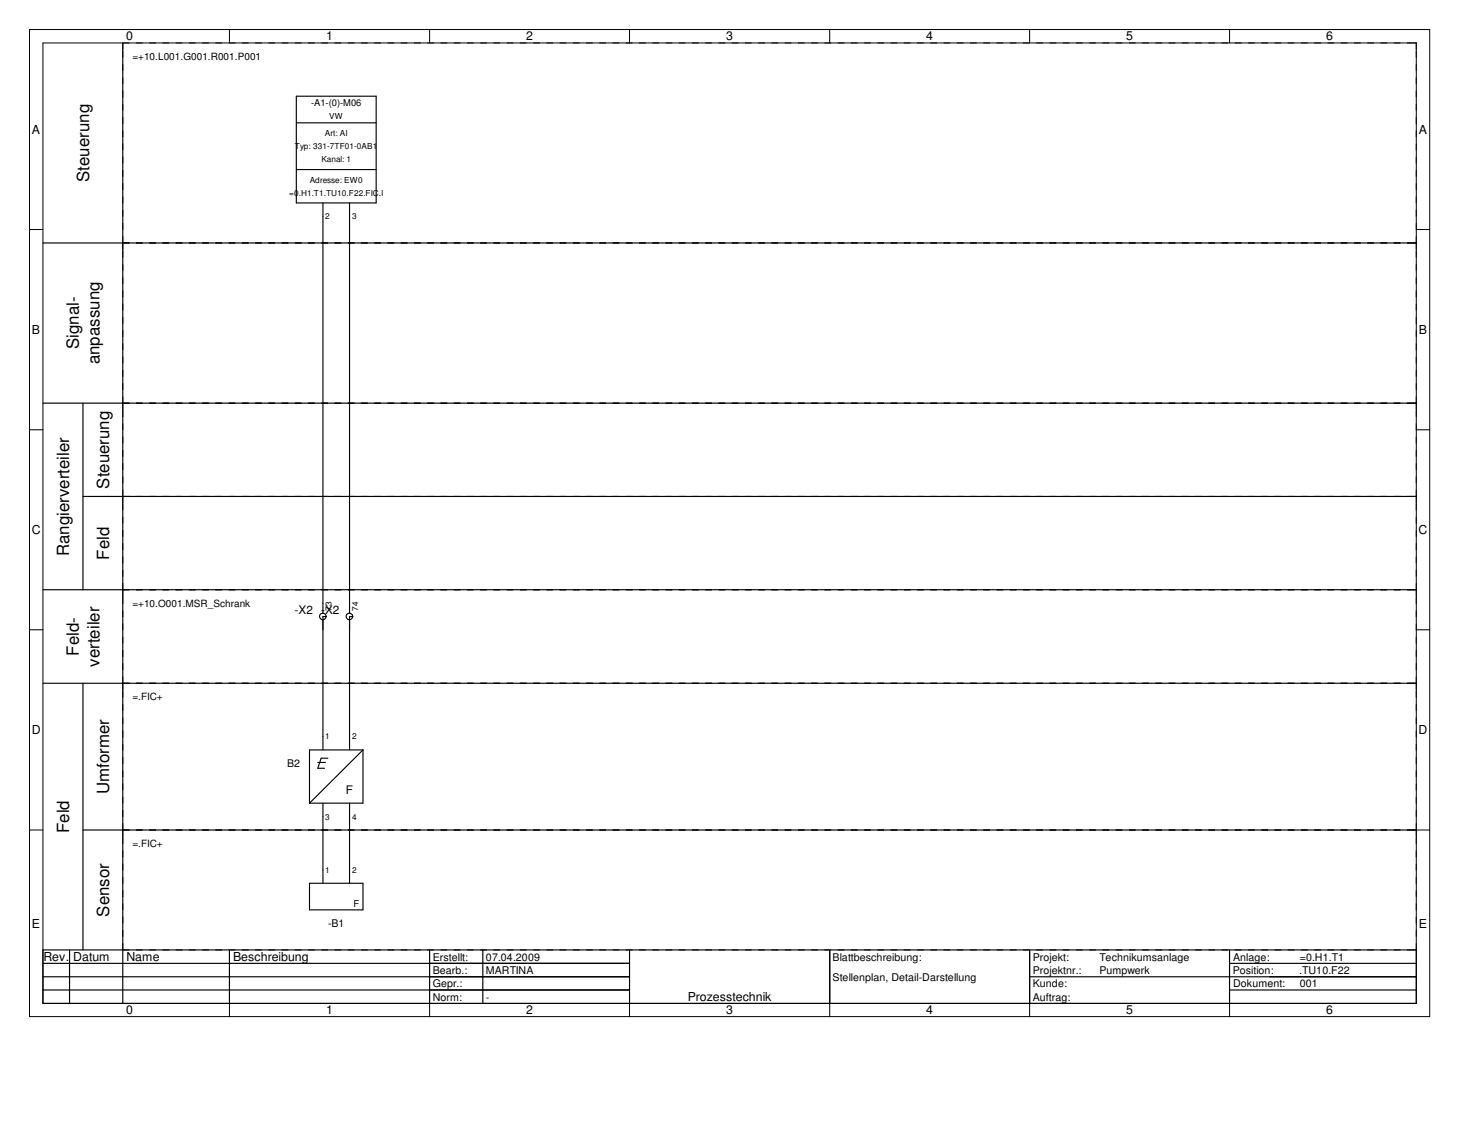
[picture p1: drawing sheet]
<svg xmlns="http://www.w3.org/2000/svg" width="279mm" height="216mm" viewBox="0 0 279 216" stroke-linecap="round" stroke-linejoin="round" font-family="sans-serif">
<g fill="none" stroke="#000" stroke-width=".19">
<path d="M5.6 5.6h265v186.8h-265zM8.1 8.1h260v181.8h-260zM23.2 8.1v1.3M43.4 5.6v2.5M81.3 5.6v2.5M119.2 5.6v2.5M157.1 5.6v2.5M194.9 5.6v2.5M232.7 5.6v2.5M5.6 43.4h2.5M23.2 46v1.2M266.8 46h1.3"/>
<path d="M268.1 43.4h2.5M23.2 76.3v1.2M266.8 76.3h1.3M5.6 81.3h2.5M23.2 93.9v1.3M266.8 93.9h1.3M268.1 81.3h2.5M5.6 119.2h2.5M23.2 111.6v1.3M266.8 111.6h1.3M268.1 119.2h2.5M23.2 129.3v1.3"/>
<path d="M266.8 129.3h1.3M5.6 157.1h2.5M23.2 157.1v1.2M266.8 157.1h3.8M266.8 179.7h1.3M43.4 189.9v2.5M81.3 189.9v2.5M119.2 189.9v2.5M157.1 189.9v2.5M194.9 189.9v2.5M232.7 189.9v2.5"/>
</g>
<g fill="none" stroke="#000" stroke-width=".22">
<path d="M23.2 8.1v181.8M8.1 46h260M8.1 76.3h260M15.7 76.3v35.3M15.7 93.9h252.4M8.1 111.6h260M8.1 129.3h260M15.7 129.3v50.4M15.7 157.1h252.4M8.1 179.7h260v10.2h-260zM13.2 179.7v10.2M43.4 179.7v10.2"/>
<path d="M81.3 179.7v10.2M91.4 179.7v10.2M119.2 179.7v10.2M157.1 179.7v10.2M194.9 179.7v10.2M232.7 179.7v10.2M8.1 184.8h111.1M8.1 182.3h111.1M8.1 187.3h111.1M194.9 184.8h73.2M232.7 182.3h35.4M232.7 187.3h35.4"/>
</g>
<g fill="none" stroke="#000" stroke-width=".19" stroke-dasharray="1.3 1.3" stroke-linecap="butt">
<path d="M23.2 8.1h243.6M23.2 46h243.6M23.2 46v-36.6M268.1 46v-36.6M23.2 76.3h243.6M23.2 76.3v-29.1M268.1 76.3v-29.1M23.2 93.9h243.6M23.2 93.9v-16.4M268.1 93.9v-16.4M23.2 111.6h243.6M23.2 111.6v-16.4"/>
<path d="M268.1 111.6v-16.4M23.2 129.3h243.6M23.2 129.3v-16.4M268.1 129.3v-16.4M23.2 157.1h243.6M23.2 157.1v-26.5M268.1 157.1v-26.5M23.2 179.7h243.6M23.2 179.7v-21.4M268.1 179.7v-21.4"/>
</g>
<g fill="none" stroke="#000" stroke-width=".21">
<path d="M56.1 18.2h15.1v20.2h-15.1zM56.1 23.2h15.1M56.1 32.1h15.1M61.1 38.4v77.6M66.2 38.4v77.6M61.8 116.7h-.7v25.2M66.8 116.7h-.6v25.2M60.2 144.3h1.4M61.1 152v15.1M62.1 143.5h-1.3l-.6 1.9h1.2M66.2 152v15.1M68.7 141.9h-10.1v10.1"/>
<path d="M68.7 141.9v10.1h-10.1M68.7 141.9l-10.1 10.1M58.6 167.1h10.1v5.1h-10.1z"/>
<circle cx="61.1" cy="116.6" r=".62"/>
<circle cx="66.1" cy="116.6" r=".62"/>
</g>
<g font-size="3.2">
<text x="16.9" y="34.4" transform="rotate(-90 16.9 34.4)">Steuerung</text>
<text x="14.9" y="66.1" transform="rotate(-90 14.9 66.1)">Signal-</text>
<text x="18.8" y="69" transform="rotate(-90 18.8 69)">anpassung</text>
<text x="20.7" y="92.5" transform="rotate(-90 20.7 92.5)">Steuerung</text>
<text x="13.1" y="105.2" transform="rotate(-90 13.1 105.2)">Rangierverteiler</text>
<text x="20.7" y="105.9" transform="rotate(-90 20.7 105.9)">Feld</text>
<text x="14.9" y="124.1" transform="rotate(-90 14.9 124.1)">Feld-</text>
<text x="18.8" y="126.2" transform="rotate(-90 18.8 126.2)">verteiler</text>
<text x="20.7" y="150.2" transform="rotate(-90 20.7 150.2)">Umformer</text>
<text x="13.1" y="157.6" transform="rotate(-90 13.1 157.6)">Feld</text>
<text x="20.7" y="173.4" transform="rotate(-90 20.7 173.4)">Sensor</text>
</g>
<g font-size="2.3">
<text x="23.9" y="7.7">0</text>
<text x="61.7" y="7.7">1</text>
<text x="99.6" y="7.7">2</text>
<text x="137.5" y="7.7">3</text>
<text x="175.3" y="7.7">4</text>
<text x="213.2" y="7.7">5</text>
<text x="251" y="7.7">6</text>
<text x="6.1" y="25.4">A</text>
<text x="268.6" y="25.4">A</text>
<text x="6.1" y="63.2">B</text>
<text x="268.6" y="63.2">B</text>
<text x="6" y="101.1">C</text>
<text x="268.5" y="101.1">C</text>
<text x="6" y="138.9">D</text>
<text x="268.5" y="138.9">D</text>
<text x="6.1" y="175.6">E</text>
<text x="268.6" y="175.6">E</text>
<text x="8.2" y="181.9">Rev. Datum</text>
<text x="23.9" y="181.9">Name</text>
<text x="44.1" y="181.9">Beschreibung</text>
<text x="23.9" y="191.9">0</text>
<text x="61.7" y="191.9">1</text>
<text x="99.6" y="191.9">2</text>
<text x="130.2" y="189.4">Prozesstechnik</text>
<text x="137.5" y="191.9">3</text>
<text x="175.3" y="191.9">4</text>
<text x="213.2" y="191.9">5</text>
<text x="251" y="191.9">6</text>
</g>
<g font-size="2.2">
<text x="55.8" y="116.2">-X2 -X2</text>
<text x="65.5" y="150.2">F</text>
</g>
<g font-size="2">
<text x="54.4" y="145.1">B2</text>
<text x="62.1" y="175.4">-B1</text>
<text x="81.9" y="184.3">Bearb.:</text>
<text x="81.9" y="181.8">Erstellt:</text>
<text x="92" y="181.8">07.04.2009</text>
<text x="92" y="184.3">MARTINA</text>
<text x="157.6" y="185.5">Stellenplan, Detail-Darstellung</text>
<text x="157.6" y="181.8">Blattbeschreibung:</text>
<text x="195.5" y="181.8">Projekt:</text>
<text x="195.5" y="184.3">Projektnr.:</text>
<text x="208.1" y="181.8">Technikumsanlage</text>
<text x="208.1" y="184.3">Pumpwerk</text>
<text x="233.3" y="184.3">Position:</text>
<text x="233.4" y="181.8">Anlage:</text>
<text x="246" y="184.3">.TU10.F22</text>
<text x="246" y="181.8">=0.H1.T1</text>
<text x="81.9" y="186.8">Gepr.:</text>
<text x="81.9" y="189.4">Norm:</text>
<text x="92" y="189.4">-</text>
<text x="195.5" y="186.8">Kunde:</text>
<text x="195.5" y="189.4">Auftrag:</text>
<text x="233.4" y="186.8">Dokument:</text>
<text x="246" y="186.8">001</text>
</g>
<g font-size="1.9">
<text x="25.1" y="11.3">=+10.L001.G001.R001.P001</text>
<text x="25.1" y="114.8">=+10.O001.MSR_Schrank</text>
<text x="25.1" y="132.5">=.FIC+</text>
<text x="25.1" y="160.3">=.FIC+</text>
</g>
<g font-size="1.8">
<text x="58.9" y="20.1">-A1-(0)-M06</text>
<text x="66.9" y="171.5">F</text>
</g>
<g font-size="1.6">
<text x="62.3" y="22.6">VW</text>
<text x="55.8" y="28.2">Typ: 331-7TF01-0AB1</text>
<text x="61.5" y="25.7">Art: AI</text>
<text x="58.6" y="34.5">Adresse: EW0</text>
<text x="60.8" y="30.7">Kanal: 1</text>
<text x="54.7" y="37">=0.H1.T1.TU10.F22.FIC.I</text>
<text x="61.6" y="41.5">2</text>
<text x="66.6" y="41.5">3</text>
<text x="62.8" y="115.6" transform="rotate(-90 62.8 115.6)">73</text>
<text x="67.8" y="115.6" transform="rotate(-90 67.8 115.6)">74</text>
<text x="61.6" y="139.9">1</text>
<text x="66.6" y="139.9">2</text>
<text x="61.6" y="155.1">3</text>
<text x="66.6" y="155.1">4</text>
<text x="61.6" y="165.2">1</text>
<text x="66.6" y="165.2">2</text>
</g>
</svg>
